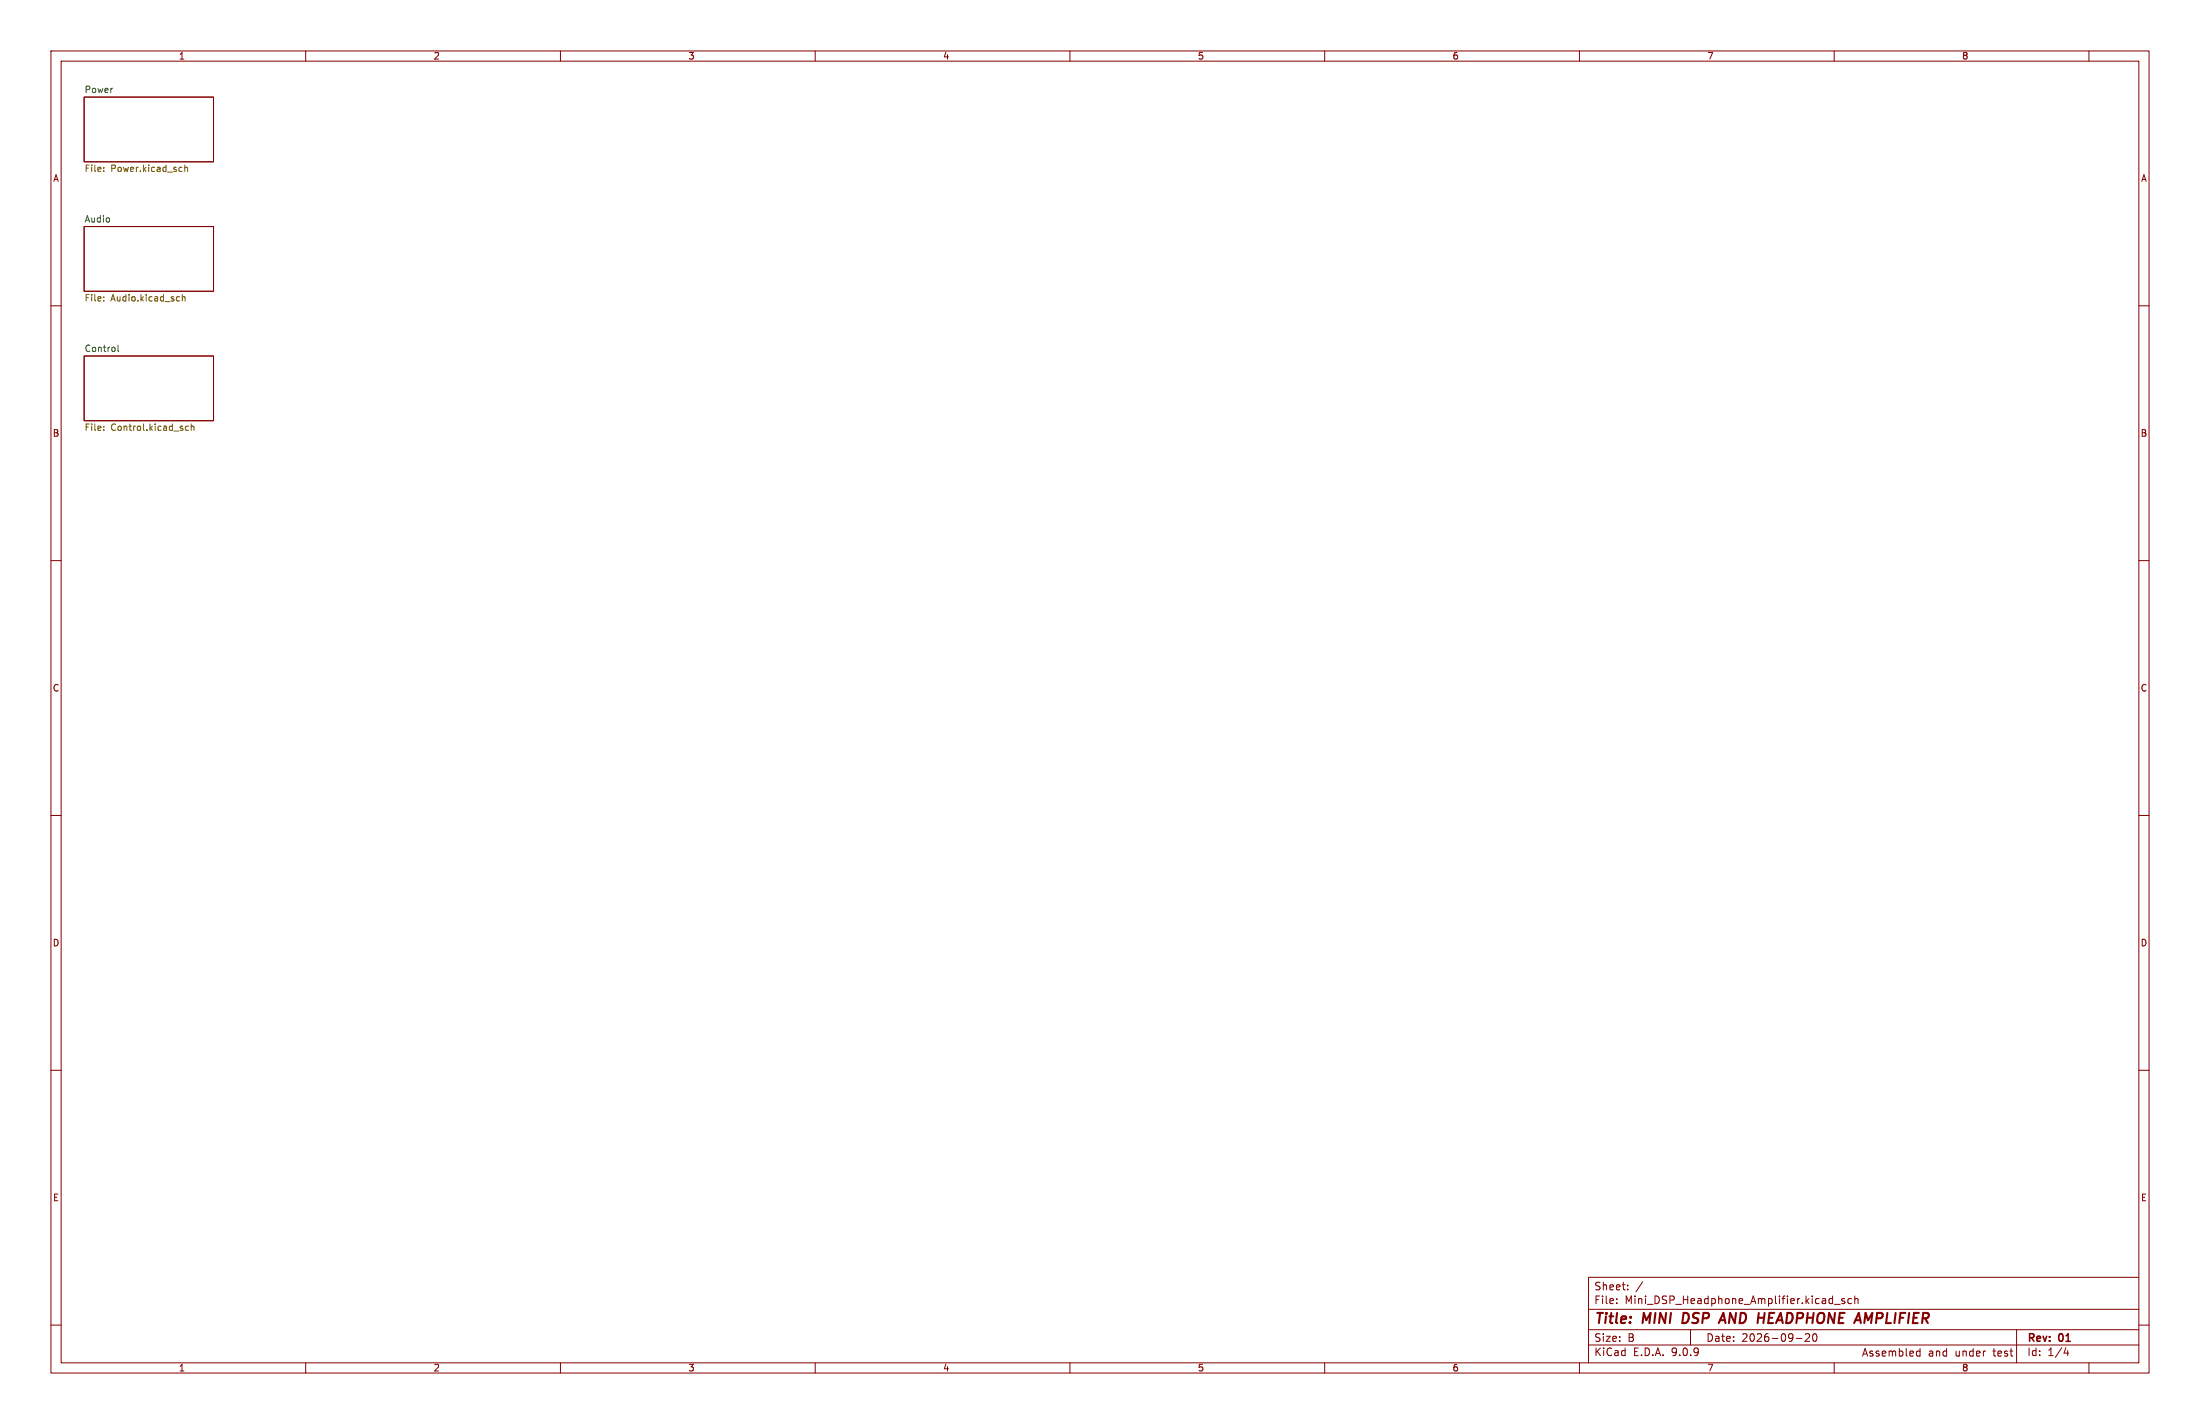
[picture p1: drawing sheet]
<svg xmlns="http://www.w3.org/2000/svg" width="432mm" height="279mm" viewBox="0 0 432 279" stroke-linecap="round" stroke-linejoin="round" font-family="sans-serif">
<path d="M0 0h431.8v279.4h-431.8z" fill="#fff" stroke="#fff" stroke-width=".2"/>
<g fill="none" stroke="#840000" stroke-width=".2">
<path d="M10 10h411.8v259.4h-411.8zM12 12h407.8v255.4h-407.8zM16.5 19.1h25.4v12.7h-25.4zM60 10v2M110 10v2M160 10v2M210 10v2M260 10v2M310 10v2M360 10v2M410 10v2M16.5 44.5h25.4v12.7h-25.4z"/>
<path d="M10 60h2M16.5 69.9h25.4v12.7h-25.4zM419.8 60h2M10 110h2M419.8 110h2M10 160h2M419.8 160h2M10 210h2M419.8 210h2M10 260h2M311.8 256.9h108M317.3 255.6v.2"/>
<path d="M317.3 254.9v.1M319.5 252.9v.2M319.5 252.2v.1M322.4 251.5l-1.3 1.9M360 255.9h1.2M362 254.9l-.3-.1-.2 .2v.2l.5 .2v.3h-.5M363.4 254.9l-.4-.1-.3 .3 .1 .6h.6M364 254.9l.3-.1 .3 .1 .1 .9M364 254.3v1.5M419.7 250.6h-107.9v16.8M419.8 260h2M60 267.4v2"/>
<path d="M110 267.4v2M160 267.4v2M210 267.4v2M260 267.4v2M310 267.4v2M311.8 263.9h108M311.8 260.9h108M331.8 260.9v3M352.5 262.6h1.2M354.3 261.8l.6-.1 .2 .1 .1 .3-.9 1.1h.9M355.9 261.8l.2-.1a.8 .8 0 0 1 .5 .7 .8 .8 0 0 1-.5 .8l-.2-.2-.1-.4zM360 267.4v2"/>
<path d="M374.9 266h.6M374.9 265.2l.5-.1 .2 .3-.7 .2M376.7 265.1l-.4 .1-.2 .2 .1 .5 .5 .2M382.1 265.2l-.5-.1-.2 .3 .1 .6h.6M388.6 265.2v.2l-.7 .2M389.3 265.1v1M389.4 265.2l-.1 .2M394.5 265.1h.6M394.7 264.6v1.3l.4 .2M395.8 260.9v6.5M405.5 264.4l-.4 1.1h.9M405.8 265v1"/>
<path d="M410 267.4v2"/>
</g>
<path d="M330.4 257.6l-.2 2h.5M337.3 259.6l1-2 .4 2M337.6 259h1M366.2 257.6l.4 1.4" fill="none" stroke="#840000" stroke-width=".4"/>
<g fill="none" stroke="#725600" stroke-width=".2">
<path d="M20.4 33.5v.2M20.4 32.9v.1M35.6 32.8l.1 .1M35.7 33.6l-.1 .1M36.3 32.4v1.3M36.3 32.9h.4l.1 .8M20.4 58.3v.1M20.4 58.9v.2M34.9 58.2l.3 .1M35.2 59l-.3 .1M35.8 58.3h.5v.8M35.8 57.8v1.3"/>
<path d="M20.4 83.7v.1M20.4 84.3v.2M37 83.7l-.4-.1-.2 .3 .1 .5h.5M37.5 83.7h.5l.1 .8M37.5 83.2v1.3"/>
</g>
<path d="M23.1 67.7v1.1l.2 .2" fill="none" stroke="#006464" stroke-width=".2"/>
<g font-size="2.8" fill="#840000">
<text x="312.8" y="260.3">Title:</text>
<text x="322.5" y="260.3">MINI</text>
<text x="331.1" y="260.3">DSP</text>
<text x="339.3" y="260.3">AND HEADPHONE</text>
<text x="367.5" y="260.3">AMPLIFIER</text>
</g>
<g font-size="2.1" fill="#840000">
<text x="312.8" y="256.1">File:</text>
<text x="312.8" y="253.4">Sheet:</text>
<text x="318.9" y="256.1">Mini_DSP_Headphone_Amplifier.kicad_sch</text>
<text x="312.8" y="263.5">Size:</text>
<text x="319.5" y="263.5">B</text>
<text x="334.8" y="263.5">Date:</text>
<text x="341.8" y="263.5">2026-09-20</text>
<text x="397.8" y="263.7">Rev:</text>
<text x="404.2" y="263.7">01</text>
<text x="312.8" y="266.3">KiCad</text>
<text x="320.5" y="266.3">E.D.A.</text>
<text x="328.1" y="266.3">9.0.9</text>
<text x="364.1" y="266.4">Assembled</text>
<text x="377.2" y="266.4">and</text>
<text x="382.5" y="266.4">under</text>
<text x="390.1" y="266.4">test</text>
<text x="397.8" y="266.3">Id:</text>
<text x="401.9" y="266.3">1/4</text>
</g>
<g font-size="1.8" fill="#840000">
<text x="35" y="11.9">1</text>
<text x="85" y="11.9">2</text>
<text x="135" y="11.9">3</text>
<text x="185" y="11.9">4</text>
<text x="235" y="11.9">5</text>
<text x="285" y="11.9">6</text>
<text x="335" y="11.9">7</text>
<text x="385" y="11.9">8</text>
<text x="10.3" y="35.9">A</text>
<text x="420.1" y="35.9">A</text>
<text x="10.3" y="85.9">B</text>
<text x="420.1" y="85.9">B</text>
<text x="10.3" y="135.9">C</text>
<text x="420.1" y="135.9">C</text>
<text x="10.3" y="185.9">D</text>
<text x="420.1" y="185.9">D</text>
<text x="10.3" y="235.9">E</text>
<text x="420.1" y="235.9">E</text>
<text x="35" y="269.3">1</text>
<text x="85" y="269.3">2</text>
<text x="135" y="269.3">3</text>
<text x="185" y="269.3">4</text>
<text x="235" y="269.3">5</text>
<text x="285" y="269.3">6</text>
<text x="335" y="269.3">7</text>
<text x="385" y="269.3">8</text>
</g>
<g font-size="1.8" fill="#006464">
<text x="16.5" y="18.3">Power</text>
<text x="16.5" y="43.7">Audio</text>
<text x="16.5" y="69.1">Control</text>
</g>
<g font-size="1.8" fill="#725600">
<text x="16.5" y="34.1">File:</text>
<text x="21.7" y="34.1">Power.kicad_sch</text>
<text x="16.5" y="59.5">File:</text>
<text x="21.7" y="59.5">Audio.kicad_sch</text>
<text x="16.5" y="84.9">File:</text>
<text x="21.7" y="84.9">Control.kicad_sch</text>
</g>
</svg>
